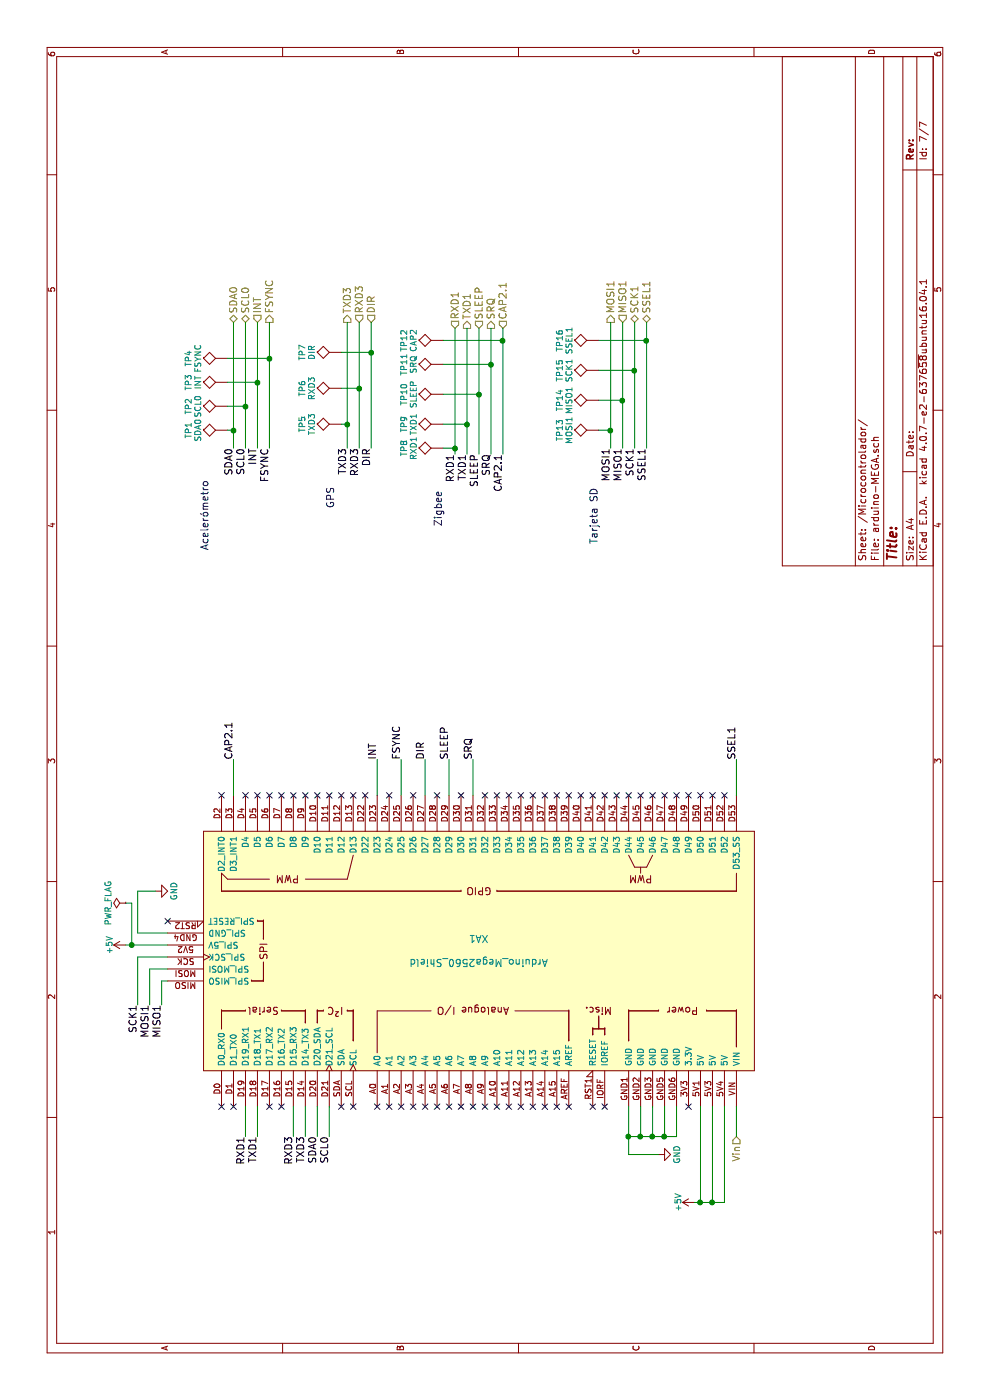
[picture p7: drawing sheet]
EESchema Schematic File Version 2
LIBS:power
LIBS:device
LIBS:switches
LIBS:relays
LIBS:motors
LIBS:transistors
LIBS:conn
LIBS:linear
LIBS:regul
LIBS:74xx
LIBS:cmos4000
LIBS:adc-dac
LIBS:memory
LIBS:xilinx
LIBS:microcontrollers
LIBS:dsp
LIBS:microchip
LIBS:analog_switches
LIBS:motorola
LIBS:texas
LIBS:intel
LIBS:audio
LIBS:interface
LIBS:digital-audio
LIBS:philips
LIBS:display
LIBS:cypress
LIBS:siliconi
LIBS:opto
LIBS:atmel
LIBS:contrib
LIBS:valves
LIBS:arduino
LIBS:acc_mpu9250_board
LIBS:gps_em506
LIBS:aic1117
LIBS:lm2575
LIBS:lm2940
LIBS:dk_RF-Transceiver-Modules
LIBS:pbase-ino-cache
EELAYER 25 0
EELAYER END
$Descr A4 11693 8268
encoding utf-8
Sheet 7 7
Title ""
Date ""
Rev ""
Comp ""
Comment1 ""
Comment2 ""
Comment3 ""
Comment4 ""
$EndDescr
$Comp
L Arduino_Mega2560_Shield XA1
U 1 1
P 3750 4000
F 0 "XA1" V 3850 4000 60  0000 C CNN
F 1 "Arduino_Mega2560_Shield" V 3650 4000 60  0000 C CNN
F 2 "footprints:Arduino_Mega2560_Shield_flippedONtop" H 4450 6750 60  0001 C CNN
F 3 "" H 4450 6750 60  0001 C CNN
	1    3750 4000
	1    0    0    -1  
$EndComp
Text Label 2200 2050 2    60   ~ 0
RXD1
Text Label 2200 2150 2    60   ~ 0
TXD1
Text Label 2200 2450 2    60   ~ 0
RXD3
Text Label 2200 2550 2    60   ~ 0
TXD3
Text Label 2200 2650 2    60   ~ 0
SDA0
Text Label 2200 2750 2    60   ~ 0
SCL0
Text Label 5350 6150 0    60   ~ 0
SSEL1
Text Label 5350 3950 0    60   ~ 0
SRQ
Text Label 5350 3750 0    60   ~ 0
SLEEP
Text Label 5350 3550 0    60   ~ 0
DIR
Text Label 5350 3350 0    60   ~ 0
FSYNC
Text Label 5350 3150 0    60   ~ 0
INT
Text Label 5350 1950 0    60   ~ 0
CAP2.1
Text Label 3300 1350 2    60   ~ 0
MISO1
Text Label 3300 1250 2    60   ~ 0
MOSI1
Text Label 3300 1150 2    60   ~ 0
SCK1
$Comp
L GND #PWR021
U 1 1
P 2050 5500
F 0 "#PWR021" H 2050 5250 50  0001 C CNN
F 1 "GND" H 2050 5350 50  0000 C CNN
F 2 "" H 2050 5500 50  0001 C CNN
F 3 "" H 2050 5500 50  0001 C CNN
	1    2050 5500
	1    0    0    -1  
$EndComp
$Comp
L +5V #PWR022
U 1 1
P 1650 5800
F 0 "#PWR022" H 1650 5650 50  0001 C CNN
F 1 "+5V" H 1650 5940 50  0000 C CNN
F 2 "" H 1650 5800 50  0001 C CNN
F 3 "" H 1650 5800 50  0001 C CNN
	1    1650 5800
	1    0    0    -1  
$EndComp
$Comp
L GND #PWR023
U 1 1
P 4250 1300
F 0 "#PWR023" H 4250 1050 50  0001 C CNN
F 1 "GND" H 4250 1150 50  0000 C CNN
F 2 "" H 4250 1300 50  0001 C CNN
F 3 "" H 4250 1300 50  0001 C CNN
	1    4250 1300
	1    0    0    -1  
$EndComp
$Comp
L +5V #PWR024
U 1 1
P 3800 1050
F 0 "#PWR024" H 3800 900 50  0001 C CNN
F 1 "+5V" H 3800 1190 50  0000 C CNN
F 2 "" H 3800 1050 50  0001 C CNN
F 3 "" H 3800 1050 50  0001 C CNN
	1    3800 1050
	1    0    0    -1  
$EndComp
Text HLabel 2200 6150 0    60   Input ~ 0
Vin
Text Label 7950 1950 2    60   ~ 0
SDA0
Text Label 7950 2050 2    60   ~ 0
SCL0
Text Label 7950 2150 2    60   ~ 0
INT
Text Label 7950 2250 2    60   ~ 0
FSYNC
Text Label 7950 2900 2    60   ~ 0
TXD3
Text Label 7950 3000 2    60   ~ 0
RXD3
Text Label 7950 3100 2    60   ~ 0
DIR
Text Label 7900 3800 2    60   ~ 0
RXD1
Text Label 7900 3900 2    60   ~ 0
TXD1
Text Label 7900 4000 2    60   ~ 0
SLEEP
Text Label 7900 4100 2    60   ~ 0
SRQ
Text Label 7900 4200 2    60   ~ 0
CAP2.1
Text Label 7950 5100 2    60   ~ 0
MOSI1
Text Label 7950 5200 2    60   ~ 0
MISO1
Text Label 7950 5300 2    60   ~ 0
SCK1
Text Label 7950 5400 2    60   ~ 0
SSEL1
Text Notes 7100 1750 0    60   ~ 0
Acelerómetro\n
Text Notes 7450 2800 0    60   ~ 0
GPS\n
Text Notes 7300 3700 0    60   ~ 0
Zigbee
Text Notes 7150 5000 0    60   ~ 0
Tarjeta SD
Text HLabel 9000 1950 2    60   BiDi ~ 0
SDA0
Text HLabel 9000 2050 2    60   BiDi ~ 0
SCL0
Text HLabel 9000 2150 2    60   Input ~ 0
INT
Text HLabel 9000 2250 2    60   Output ~ 0
FSYNC
Text HLabel 9000 2900 2    60   Output ~ 0
TXD3
Text HLabel 9000 3000 2    60   Input ~ 0
RXD3
Text HLabel 9000 3100 2    60   Input ~ 0
DIR
Text HLabel 8950 3800 2    60   Input ~ 0
RXD1
Text HLabel 8950 3900 2    60   Output ~ 0
TXD1
Text HLabel 8950 4000 2    60   Input ~ 0
SLEEP
Text HLabel 8950 4100 2    60   Output ~ 0
SRQ
Text HLabel 8950 4200 2    60   Input ~ 0
CAP2.1
Text HLabel 9000 5100 2    60   Output ~ 0
MOSI1
Text HLabel 9000 5200 2    60   Input ~ 0
MISO1
Text HLabel 9000 5300 2    60   BiDi ~ 0
SCK1
Text HLabel 9000 5400 2    60   BiDi ~ 0
SSEL1
$Comp
L TEST TP1
U 1 1
P 8100 1900
F 0 "TP1" H 8100 2200 50  0000 C BNN
F 1 "SDA0" H 8100 2150 50  0000 C CNN
F 2 "footprints:TestPoint_THTPad_D1.5mm_Drill0.7mm" H 8100 1900 50  0001 C CNN
F 3 "" H 8100 1900 50  0001 C CNN
	1    8100 1900
	1    0    0    -1  
$EndComp
$Comp
L TEST TP2
U 1 1
P 8300 1900
F 0 "TP2" H 8300 2200 50  0000 C BNN
F 1 "SCL0" H 8300 2150 50  0000 C CNN
F 2 "footprints:TestPoint_THTPad_D1.5mm_Drill0.7mm" H 8300 1900 50  0001 C CNN
F 3 "" H 8300 1900 50  0001 C CNN
	1    8300 1900
	1    0    0    -1  
$EndComp
$Comp
L TEST TP3
U 1 1
P 8500 1900
F 0 "TP3" H 8500 2200 50  0000 C BNN
F 1 "INT" H 8500 2150 50  0000 C CNN
F 2 "footprints:TestPoint_THTPad_D1.5mm_Drill0.7mm" H 8500 1900 50  0001 C CNN
F 3 "" H 8500 1900 50  0001 C CNN
	1    8500 1900
	1    0    0    -1  
$EndComp
$Comp
L TEST TP4
U 1 1
P 8700 1900
F 0 "TP4" H 8700 2200 50  0000 C BNN
F 1 "FSYNC" H 8700 2150 50  0000 C CNN
F 2 "footprints:TestPoint_THTPad_D1.5mm_Drill0.7mm" H 8700 1900 50  0001 C CNN
F 3 "" H 8700 1900 50  0001 C CNN
	1    8700 1900
	1    0    0    -1  
$EndComp
$Comp
L TEST TP5
U 1 1
P 8150 2850
F 0 "TP5" H 8150 3150 50  0000 C BNN
F 1 "TXD3" H 8150 3100 50  0000 C CNN
F 2 "footprints:TestPoint_THTPad_D1.5mm_Drill0.7mm" H 8150 2850 50  0001 C CNN
F 3 "" H 8150 2850 50  0001 C CNN
	1    8150 2850
	1    0    0    -1  
$EndComp
$Comp
L TEST TP6
U 1 1
P 8450 2850
F 0 "TP6" H 8450 3150 50  0000 C BNN
F 1 "RXD3" H 8450 3100 50  0000 C CNN
F 2 "footprints:TestPoint_THTPad_D1.5mm_Drill0.7mm" H 8450 2850 50  0001 C CNN
F 3 "" H 8450 2850 50  0001 C CNN
	1    8450 2850
	1    0    0    -1  
$EndComp
$Comp
L TEST TP7
U 1 1
P 8750 2850
F 0 "TP7" H 8750 3150 50  0000 C BNN
F 1 "DIR" H 8750 3100 50  0000 C CNN
F 2 "footprints:TestPoint_THTPad_D1.5mm_Drill0.7mm" H 8750 2850 50  0001 C CNN
F 3 "" H 8750 2850 50  0001 C CNN
	1    8750 2850
	1    0    0    -1  
$EndComp
$Comp
L TEST TP8
U 1 1
P 7950 3700
F 0 "TP8" H 7950 4000 50  0000 C BNN
F 1 "RXD1" H 7950 3950 50  0000 C CNN
F 2 "footprints:TestPoint_THTPad_D1.5mm_Drill0.7mm" H 7950 3700 50  0001 C CNN
F 3 "" H 7950 3700 50  0001 C CNN
	1    7950 3700
	1    0    0    -1  
$EndComp
$Comp
L TEST TP9
U 1 1
P 8150 3700
F 0 "TP9" H 8150 4000 50  0000 C BNN
F 1 "TXD1" H 8150 3950 50  0000 C CNN
F 2 "footprints:TestPoint_THTPad_D1.5mm_Drill0.7mm" H 8150 3700 50  0001 C CNN
F 3 "" H 8150 3700 50  0001 C CNN
	1    8150 3700
	1    0    0    -1  
$EndComp
$Comp
L TEST TP10
U 1 1
P 8400 3700
F 0 "TP10" H 8400 4000 50  0000 C BNN
F 1 "SLEEP" H 8400 3950 50  0000 C CNN
F 2 "footprints:TestPoint_THTPad_D1.5mm_Drill0.7mm" H 8400 3700 50  0001 C CNN
F 3 "" H 8400 3700 50  0001 C CNN
	1    8400 3700
	1    0    0    -1  
$EndComp
$Comp
L TEST TP11
U 1 1
P 8650 3700
F 0 "TP11" H 8650 4000 50  0000 C BNN
F 1 "SRQ" H 8650 3950 50  0000 C CNN
F 2 "footprints:TestPoint_THTPad_D1.5mm_Drill0.7mm" H 8650 3700 50  0001 C CNN
F 3 "" H 8650 3700 50  0001 C CNN
	1    8650 3700
	1    0    0    -1  
$EndComp
$Comp
L TEST TP12
U 1 1
P 8850 3700
F 0 "TP12" H 8850 4000 50  0000 C BNN
F 1 "CAP2" H 8850 3950 50  0000 C CNN
F 2 "footprints:TestPoint_THTPad_D1.5mm_Drill0.7mm" H 8850 3700 50  0001 C CNN
F 3 "" H 8850 3700 50  0001 C CNN
	1    8850 3700
	1    0    0    -1  
$EndComp
$Comp
L TEST TP13
U 1 1
P 8100 5000
F 0 "TP13" H 8100 5300 50  0000 C BNN
F 1 "MOSI1" H 8100 5250 50  0000 C CNN
F 2 "footprints:TestPoint_THTPad_D1.5mm_Drill0.7mm" H 8100 5000 50  0001 C CNN
F 3 "" H 8100 5000 50  0001 C CNN
	1    8100 5000
	1    0    0    -1  
$EndComp
$Comp
L TEST TP14
U 1 1
P 8350 5000
F 0 "TP14" H 8350 5300 50  0000 C BNN
F 1 "MISO1" H 8350 5250 50  0000 C CNN
F 2 "footprints:TestPoint_THTPad_D1.5mm_Drill0.7mm" H 8350 5000 50  0001 C CNN
F 3 "" H 8350 5000 50  0001 C CNN
	1    8350 5000
	1    0    0    -1  
$EndComp
$Comp
L TEST TP15
U 1 1
P 8600 5000
F 0 "TP15" H 8600 5300 50  0000 C BNN
F 1 "SCK1" H 8600 5250 50  0000 C CNN
F 2 "footprints:TestPoint_THTPad_D1.5mm_Drill0.7mm" H 8600 5000 50  0001 C CNN
F 3 "" H 8600 5000 50  0001 C CNN
	1    8600 5000
	1    0    0    -1  
$EndComp
$Comp
L TEST TP16
U 1 1
P 8850 5000
F 0 "TP16" H 8850 5300 50  0000 C BNN
F 1 "SSEL1" H 8850 5250 50  0000 C CNN
F 2 "footprints:TestPoint_THTPad_D1.5mm_Drill0.7mm" H 8850 5000 50  0001 C CNN
F 3 "" H 8850 5000 50  0001 C CNN
	1    8850 5000
	1    0    0    -1  
$EndComp
Wire Wire Line
	3500 1400 3500 1350
Wire Wire Line
	3500 1350 3300 1350
Wire Wire Line
	3600 1400 3600 1250
Wire Wire Line
	3600 1250 3300 1250
Wire Wire Line
	3700 1400 3700 1150
Wire Wire Line
	3700 1150 3300 1150
Wire Wire Line
	3900 1400 3900 1150
Wire Wire Line
	3900 1150 4250 1150
Wire Wire Line
	4250 1150 4250 1300
Wire Wire Line
	2450 2050 2200 2050
Wire Wire Line
	2450 2150 2200 2150
Wire Wire Line
	2450 2450 2200 2450
Wire Wire Line
	2450 2550 2200 2550
Wire Wire Line
	2450 2650 2200 2650
Wire Wire Line
	2450 2750 2200 2750
Wire Wire Line
	2050 5250 2450 5250
Wire Wire Line
	2450 5350 2200 5350
Wire Wire Line
	2200 5450 2450 5450
Wire Wire Line
	2200 5550 2450 5550
Wire Wire Line
	2200 5650 2450 5650
Wire Wire Line
	1650 5850 2450 5850
Wire Wire Line
	1650 5950 2450 5950
Wire Wire Line
	1650 6050 2450 6050
Wire Wire Line
	2450 6150 2200 6150
Wire Wire Line
	5050 6150 5350 6150
Wire Wire Line
	5050 3950 5350 3950
Wire Wire Line
	5050 3750 5350 3750
Wire Wire Line
	5050 3550 5350 3550
Wire Wire Line
	5050 3350 5350 3350
Wire Wire Line
	5050 3150 5350 3150
Wire Wire Line
	5050 1950 5350 1950
Wire Wire Line
	7950 1950 9000 1950
Wire Wire Line
	7950 2050 9000 2050
Wire Wire Line
	7950 2150 9000 2150
Wire Wire Line
	7950 2250 9000 2250
Wire Wire Line
	7950 2900 9000 2900
Wire Wire Line
	7950 3000 9000 3000
Wire Wire Line
	7950 3100 9000 3100
Wire Wire Line
	7900 3800 8950 3800
Wire Wire Line
	7900 4000 8950 4000
Wire Wire Line
	7900 3900 8950 3900
Wire Wire Line
	7900 4100 8950 4100
Wire Wire Line
	7900 4200 8950 4200
Wire Wire Line
	7950 5100 9000 5100
Wire Wire Line
	7950 5200 9000 5200
Wire Wire Line
	7950 5300 9000 5300
Wire Wire Line
	7950 5400 9000 5400
Wire Wire Line
	2200 5250 2200 5650
Connection ~ 2200 5550
Connection ~ 2200 5450
Connection ~ 2200 5350
Wire Wire Line
	2050 5250 2050 5500
Connection ~ 2200 5250
Wire Wire Line
	1650 5800 1650 6050
Connection ~ 1650 5850
Connection ~ 1650 5950
Wire Wire Line
	3800 1050 3800 1400
Wire Wire Line
	8100 1900 8100 1950
Connection ~ 8100 1950
Wire Wire Line
	8300 1900 8300 2050
Connection ~ 8300 2050
Wire Wire Line
	8500 1900 8500 2150
Connection ~ 8500 2150
Wire Wire Line
	8700 1900 8700 2250
Connection ~ 8700 2250
Wire Wire Line
	8150 2850 8150 2900
Connection ~ 8150 2900
Wire Wire Line
	8450 2850 8450 3000
Connection ~ 8450 3000
Wire Wire Line
	8750 2850 8750 3100
Connection ~ 8750 3100
Wire Wire Line
	7950 3700 7950 3800
Connection ~ 7950 3800
Wire Wire Line
	8150 3700 8150 3900
Connection ~ 8150 3900
Wire Wire Line
	8400 3700 8400 4000
Connection ~ 8400 4000
Wire Wire Line
	8650 3700 8650 4100
Connection ~ 8650 4100
Wire Wire Line
	8850 3700 8850 4200
Connection ~ 8850 4200
Wire Wire Line
	8100 5000 8100 5100
Connection ~ 8100 5100
Wire Wire Line
	8350 5000 8350 5200
Connection ~ 8350 5200
Wire Wire Line
	8600 5000 8600 5300
Connection ~ 8600 5300
Wire Wire Line
	8850 5000 8850 5400
Connection ~ 8850 5400
NoConn ~ 4000 1400
NoConn ~ 2450 1850
NoConn ~ 2450 1950
NoConn ~ 2450 2250
NoConn ~ 2450 2350
NoConn ~ 2450 2850
NoConn ~ 2450 2950
NoConn ~ 2450 3150
NoConn ~ 2450 3250
NoConn ~ 2450 3350
NoConn ~ 2450 3450
NoConn ~ 2450 3550
NoConn ~ 2450 3650
NoConn ~ 2450 3750
NoConn ~ 2450 3850
NoConn ~ 2450 3950
NoConn ~ 2450 4050
NoConn ~ 2450 4150
NoConn ~ 2450 4250
NoConn ~ 2450 4350
NoConn ~ 2450 4450
NoConn ~ 2450 4550
NoConn ~ 2450 4650
NoConn ~ 2450 4750
NoConn ~ 2450 5750
NoConn ~ 5050 6050
NoConn ~ 5050 5950
NoConn ~ 5050 5850
NoConn ~ 5050 5750
NoConn ~ 5050 5650
NoConn ~ 5050 5550
NoConn ~ 5050 5450
NoConn ~ 5050 5350
NoConn ~ 5050 5250
NoConn ~ 5050 5150
NoConn ~ 5050 5050
NoConn ~ 5050 4950
NoConn ~ 5050 4850
NoConn ~ 5050 4750
NoConn ~ 5050 4650
NoConn ~ 5050 4550
NoConn ~ 5050 4450
NoConn ~ 5050 4350
NoConn ~ 5050 4250
NoConn ~ 5050 4150
NoConn ~ 5050 4050
NoConn ~ 5050 3850
NoConn ~ 5050 3650
NoConn ~ 5050 3450
NoConn ~ 5050 3250
NoConn ~ 5050 3050
NoConn ~ 5050 2950
NoConn ~ 5050 2850
NoConn ~ 5050 2750
NoConn ~ 5050 2650
NoConn ~ 5050 2550
NoConn ~ 5050 2450
NoConn ~ 5050 2350
NoConn ~ 5050 2250
NoConn ~ 5050 2150
NoConn ~ 5050 2050
NoConn ~ 5050 1850
NoConn ~ 2450 4950
NoConn ~ 2450 5050
$Comp
L PWR_FLAG #FLG025
U 1 1
P 4150 1050
F 0 "#FLG025" H 4150 1125 50  0001 C CNN
F 1 "PWR_FLAG" H 4150 1200 50  0000 C CNN
F 2 "" H 4150 1050 50  0001 C CNN
F 3 "" H 4150 1050 50  0001 C CNN
	1    4150 1050
	1    0    0    -1  
$EndComp
Wire Wire Line
	4150 1050 4150 1100
Wire Wire Line
	4150 1100 3800 1100
Connection ~ 3800 1100
$EndSCHEMATC
